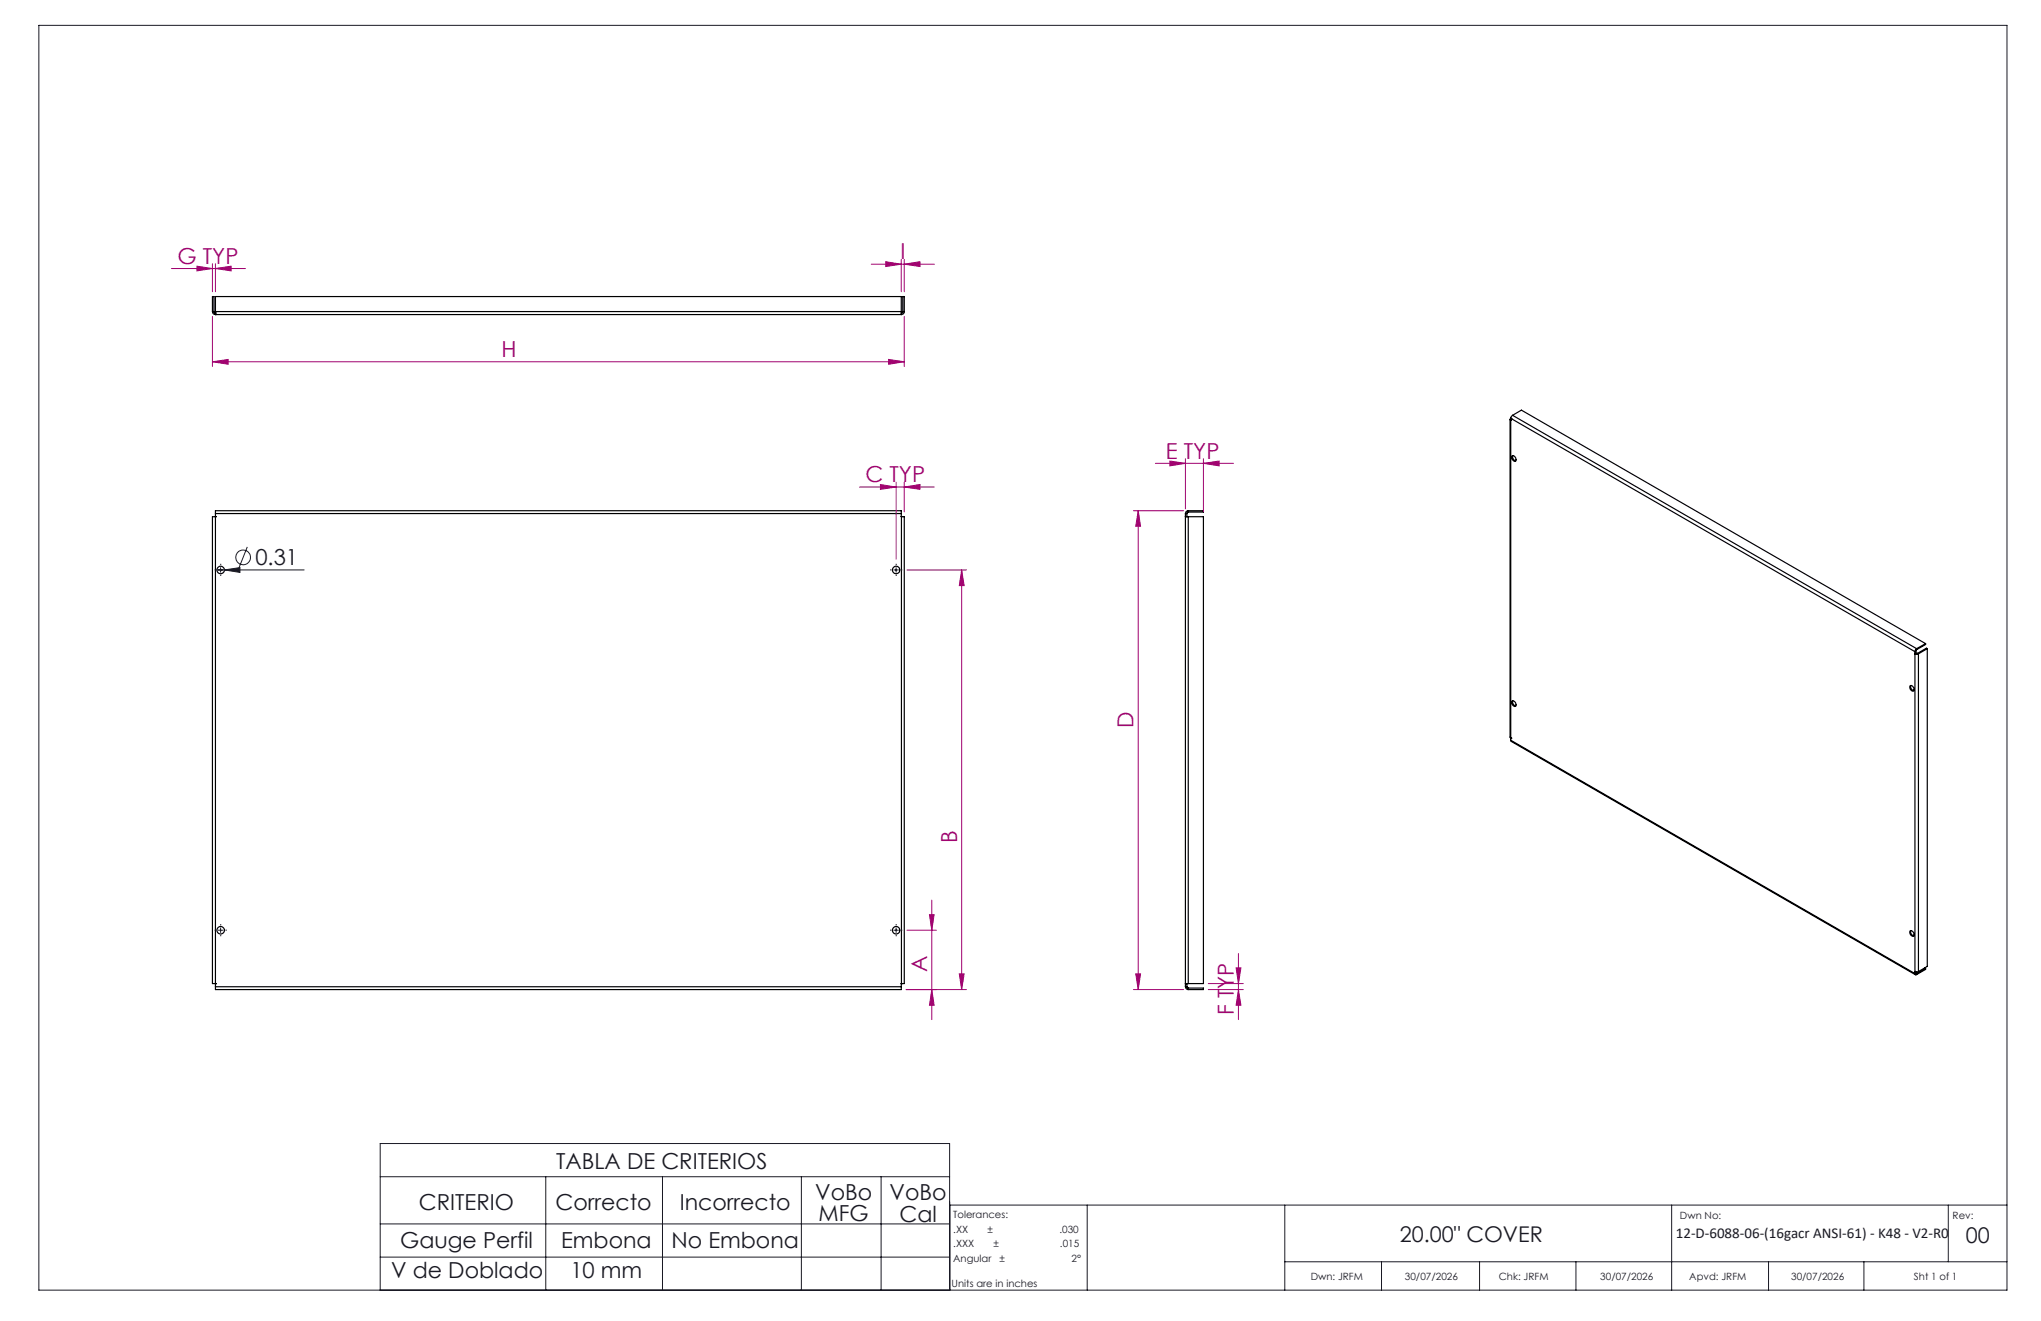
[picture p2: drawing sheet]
<svg xmlns="http://www.w3.org/2000/svg" width="432mm" height="279mm" viewBox="0 0 432 279" stroke-linecap="round" stroke-linejoin="round" font-family="sans-serif">
<g fill="none" stroke="#191924" stroke-width=".21">
<path d="M8.2 5.4h416.4v267.5h-416.4zM52.3 115.7l-1.7 4.4M45.9 120.5h18.4M46.7 120.1v.9M47.5 120.5l3.3-.4v1zM189.1 120.5h1M189.6 120.1v.9M46.2 196.7h1M46.7 196.3v.9M189.1 196.7h1M189.6 196.3v.9M80.4 248.9h120.5"/>
<path d="M80.4 258.9h120.5M115.5 248.9v24M140.2 248.9v24M169.5 248.9v24M186.4 248.9v24M200.9 254.9h223.7M230 254.9v18M271.8 254.9v18M353.7 254.9v18M412.2 254.9v12M80.4 272.9v-31h120.5v31M80.4 265.9h120.5"/>
<path d="M271.8 266.9h152.8M292.3 266.9v6M313 266.9v6M333.4 266.9v6M374.2 266.9v6M394.3 266.9v6"/>
<circle cx="51.4" cy="117.9" r="1.55"/>
</g>
<g fill="none" stroke="#000" stroke-width=".25">
<path d="M44.9 65.9a.6 .6 0 0 0 .7 .6M44.9 65.9v-3.2h.4v3.2M44.9 65.9h.4M45.3 65.9v.2l.3 .1M45.6 65.9v.6M45.6 66.5h.1M45.6 66.2h.1M45.6 65.9v-3.2h145.1v3.2M45.6 66.2v.3M45.6 65.9h145.1M45.6 66.5h145.1M190.7 65.9v.6"/>
<path d="M190.7 66.2h.1M190.7 66.2v.3M191 65.9l-.1 .2-.2 .1M191 65.9v-3.2h.3v3.2M191 65.9h.3M191.3 65.9a.6 .6 0 0 1-.6 .6M319.5 88.7v67.3l.2 .1M319.6 88.5l-.1 .3 .2 .1M319.6 88.5h.1M319.6 88.5l85.5 49.3M319.6 88.5v68.1M319.7 88.9h.1"/>
<path d="M319.9 96.5a.67 .67 0 0 1 .7 .3 .67 .67 0 0 1 0 .7 .8 .8 0 0 1-.7-1zM320 87.8l-.4 .7M320 87.8l85.5 49.4M320 87.8l1.9-1.1 85.5 49.4M320 96.4a.89 .89 0 0 0 .7 1.1M45.6 109.3h.1M45.6 108.6v-.6h145.1v.6M45.6 109.3h-.7v98.7h.7M45.6 108.6v100.1M45.6 108.6h145.1M190.7 109.3h.1M190.7 108.6v.7"/>
<path d="M190.7 109.3h.6v98.7h-.6M190.7 109.3v98.7M250.8 108.6h.3M250.8 108.6v100.1M251.1 108.6v.7h-.3h.6M251.4 108a.6 .6 0 0 0-.6 .6M251.4 108.3l-.3 .3M251.4 109.3h3.2v98.7h-3.2M251.4 108h3.2v.3h-3.2M251.4 108v.3M251.4 109.3v98.7M405.1 138.3h.1"/>
<path d="M405.1 138.3h.8M405.1 137.8v68.1M405.3 138.2h.4M405.3 138.2h.1M405.3 137.7l-.2 .1M405.3 137.7v.5M405.3 138.1l-.2 .2M405.3 138.2l-.2 .1M405.5 137.2l-.4 .6M405.5 137.4l-.2 .3M405.5 137.2v.2M405.7 138.2l.2 .1"/>
<path d="M405.9 138.3v67.2M407.4 136.1v.2l-1.9 1.1M407.4 136.1l-1.9 1.1M407.7 137.2l-1.8 1.1M407.7 137.2v67.2l-1.8 1.1M407.7 137.2l-.1-.1-1.9 1.1M319.6 156.6l.1 .2 85.5 49.4M319.6 156.6l85.5 49.3M319.6 156.1h.1M319.7 156.1h.1M319.9 148.3a.68 .68 0 0 1 .7 .3 .68 .68 0 0 1 .1 .7 .72 .72 0 0 1-.8-1zM320 148.2a.91 .91 0 0 0 .7 1.1"/>
<path d="M404.1 145a.72 .72 0 0 1 .7 .4 .72 .72 0 0 1 0 .8 .76 .76 0 0 1-.7-1.2zM404.2 145a.89 .89 0 0 0 .7 1.1M404.1 196.8a.69 .69 0 0 1 .8 .5 .69 .69 0 0 1-.2 .7 .87 .87 0 0 1-.6-1.2zM404.2 196.8a.91 .91 0 0 0 .7 1.1M45.6 208.1h.1M45.6 208h.1M45.6 208.7v.6h145.1v-.6M45.6 208.7h145.1M190.7 208.1h.1M190.7 208v.7M250.8 208h.6M250.8 208.7a.6 .6 0 0 0 .6 .6"/>
<path d="M250.8 208.7h.3M250.8 208.1h.3M251.1 208.7l.3 .3M251.1 208v.7M251.4 209h3.2v.3h-3.2M251.4 209v.3M405.1 205.5h.1M405.1 205.5h.8M405.1 205.9l.1 .3 .3-.1M405.3 205.8l.2 .1M405.3 205.6v.2M405.3 205.8l-.2 .1"/>
<path d="M405.5 205.9v.2M407.2 204.7l.2 .2M407.4 204.9v.1l-1.9 1.1M407.4 204.9l-1.9 1"/>
<circle cx="46.7" cy="120.6" r=".8"/>
<circle cx="189.6" cy="120.6" r=".79"/>
<circle cx="46.7" cy="196.8" r=".8"/>
<circle cx="189.6" cy="196.8" r=".79"/>
</g>
<g fill="none" stroke="#a0006e" stroke-width=".21">
<path d="M36.3 56.8h15.6M41.7 56.3l3.2 .5-3.2 .5zM44.9 55.8v5.9M45.6 56.8l3.3-.5v1zM45.6 55.8v5.9M184.3 55.9h13.4M187.4 55.4l3.3 .5-3.3 .5zM190.7 54.9v6.8M191.3 55.9l3.3-.5v1zM191.3 54.9v6.8M44.9 76.5l3.4-.5v1zM44.9 66.9v10.6"/>
<path d="M44.9 76.5h146.4M188 76l3.3 .5-3.3 .5zM191.3 66.9v10.6M244.4 98h16.5M247.5 97.5l3.3 .5-3.3 .5zM250.8 97v10.6M254.6 98l3.3-.5v1zM254.6 97v11.3M181.8 103h15.9M186.3 102.5l3.3 .5-3.3 .5zM189.6 102v16.3M191.3 103l3.3-.5v1z"/>
<path d="M191.3 102v6.3M239.8 108h10.6M240.8 108l.5 3.3h-1zM240.8 108v101.3M191.9 120.5h12.6M203.4 120.5l.6 3.4h-1zM203.4 120.5v88.8M191.9 196.7h6.2M196.6 193.5h1l-.5 3.2zM197.1 190.4v25.3M191.7 209.3h12.8M197.1 209.3l.5 3.3h-1z"/>
<path d="M203 206h1l-.6 3.3zM239.8 209.3h10.6M240.3 206h1l-.5 3.3zM255.6 208h7.4M255.6 209.3h7.4M261.5 204.7h1l-.5 3.3zM262 209.3l.5 3.3h-1zM262 201.7v14"/>
</g>
<g fill="none" stroke="#191924" stroke-width=".21" stroke-dasharray="15.2 1.3 1.3 1.3" stroke-linecap="butt">
<path d="M46.7 119.5v-.3M189.6 119.5v-.3M45.7 120.5h-.3M46.7 121.5v.3M47.7 120.5h.3M188.6 120.5h-.3M189.6 121.5v.3M190.6 120.5h.3M45.7 196.7h-.3M46.7 195.7v-.3M46.7 197.7v.3M47.7 196.7h.3"/>
<path d="M188.6 196.7h-.3M189.6 195.7v-.3M189.6 197.7v.3M190.6 196.7h.3"/>
</g>
<path d="M47.5 120.5l3.3-.4v1z" fill="#191924"/>
<g fill="#a0006e">
<path d="M41.7 56.3l3.2 .5-3.2 .5zM45.6 56.8l3.3-.5v1z"/>
<path d="M247.5 97.5l3.3 .5-3.3 .5zM254.6 98l3.3-.5v1z"/>
<path d="M191.3 103l3.3-.5v1zM186.3 102.5l3.3 .5-3.3 .5z"/>
<path d="M261.5 204.7h1l-.5 3.3zM262 209.3l.5 3.3h-1z"/>
<path d="M196.6 193.5h1l-.5 3.2zM197.1 209.3l.5 3.3h-1zM203.4 120.5l.6 3.4h-1zM203 206h1l-.6 3.3z"/>
<path d="M240.8 108l.5 3.3h-1zM240.3 206h1l-.5 3.3z"/>
<path d="M44.9 76.5l3.4-.5v1zM188 76l3.3 .5-3.3 .5z"/>
<path d="M187.4 55.4l3.3 .5-3.3 .5zM191.3 55.9l3.3-.5v1z"/>
</g>
<g font-size="4.7" fill="#a0006e">
<text x="37.6" y="55.8">G TYP</text>
<text x="190.5" y="54.8">I</text>
<text x="106.1" y="75.5">H</text>
<text x="183.1" y="102">C TYP</text>
<text x="246.7" y="97">E TYP</text>
<text x="239.8" y="154" transform="rotate(-90 239.8 154)">D</text>
<text x="202.5" y="178.4" transform="rotate(-90 202.5 178.4)">B</text>
<text x="196.1" y="205.6" transform="rotate(-90 196.1 205.6)">A</text>
<text x="261" y="214.7" transform="rotate(-90 261 214.7)">F TYP</text>
</g>
<g font-size="4.7" fill="#191924">
<text x="54" y="119.6">0.31</text>
<text x="117.6" y="247.3">TABLA DE CRITERIOS</text>
<text x="88.6" y="255.9">CRITERIO</text>
<text x="117.5" y="255.9">Correcto</text>
<text x="143.8" y="255.9">Incorrecto</text>
<text x="172.5" y="253.7">VoBo</text>
<text x="188.2" y="253.8">VoBo</text>
<text x="84.6" y="264">Gauge Perfil</text>
<text x="118.7" y="264">Embona</text>
<text x="142.1" y="264">No Embona</text>
<text x="173.2" y="258.3">MFG</text>
<text x="190.3" y="258.4">Cal</text>
<text x="82.7" y="270.2">V de Doblado</text>
<text x="120.7" y="270.2">10 mm</text>
</g>
<g font-size="4.6" fill="#191924">
<text x="296.1" y="262.7">20.00&quot; COVER</text>
<text x="415.9" y="263">00</text>
</g>
<text font-size="3.2" fill="#191924" x="354.5" y="261.8">12-D-6088-06-(16gacr ANSI-61) - K48 - V2-R0</text>
<g font-size="2.1" fill="#191924">
<text x="201.7" y="257.6">Tolerances:</text>
<text x="355.4" y="257.8">Dwn No:</text>
<text x="413.1" y="257.8">Rev:</text>
<text x="201.7" y="260.7">.XX</text>
<text x="201.7" y="263.9">.XXX</text>
<text x="208.9" y="260.7">±</text>
<text x="210.2" y="263.9">±</text>
<text x="224.1" y="260.7">.030</text>
<text x="224.3" y="263.9">.015</text>
<text x="201.7" y="267">Angular</text>
<text x="211.5" y="267">±</text>
<text x="226.7" y="267">2°</text>
<text x="201.3" y="272.3">Units are in inches</text>
<text x="277.3" y="270.7">Dwn: JRFM</text>
<text x="297.2" y="270.7">30/07/2026</text>
<text x="317.1" y="270.7">Chk: JRFM</text>
<text x="338.6" y="270.7">30/07/2026</text>
<text x="357.4" y="270.7">Apvd: JRFM</text>
<text x="378.9" y="270.7">30/07/2026</text>
<text x="404.9" y="270.7">Sht 1 of 1</text>
</g>
</svg>
